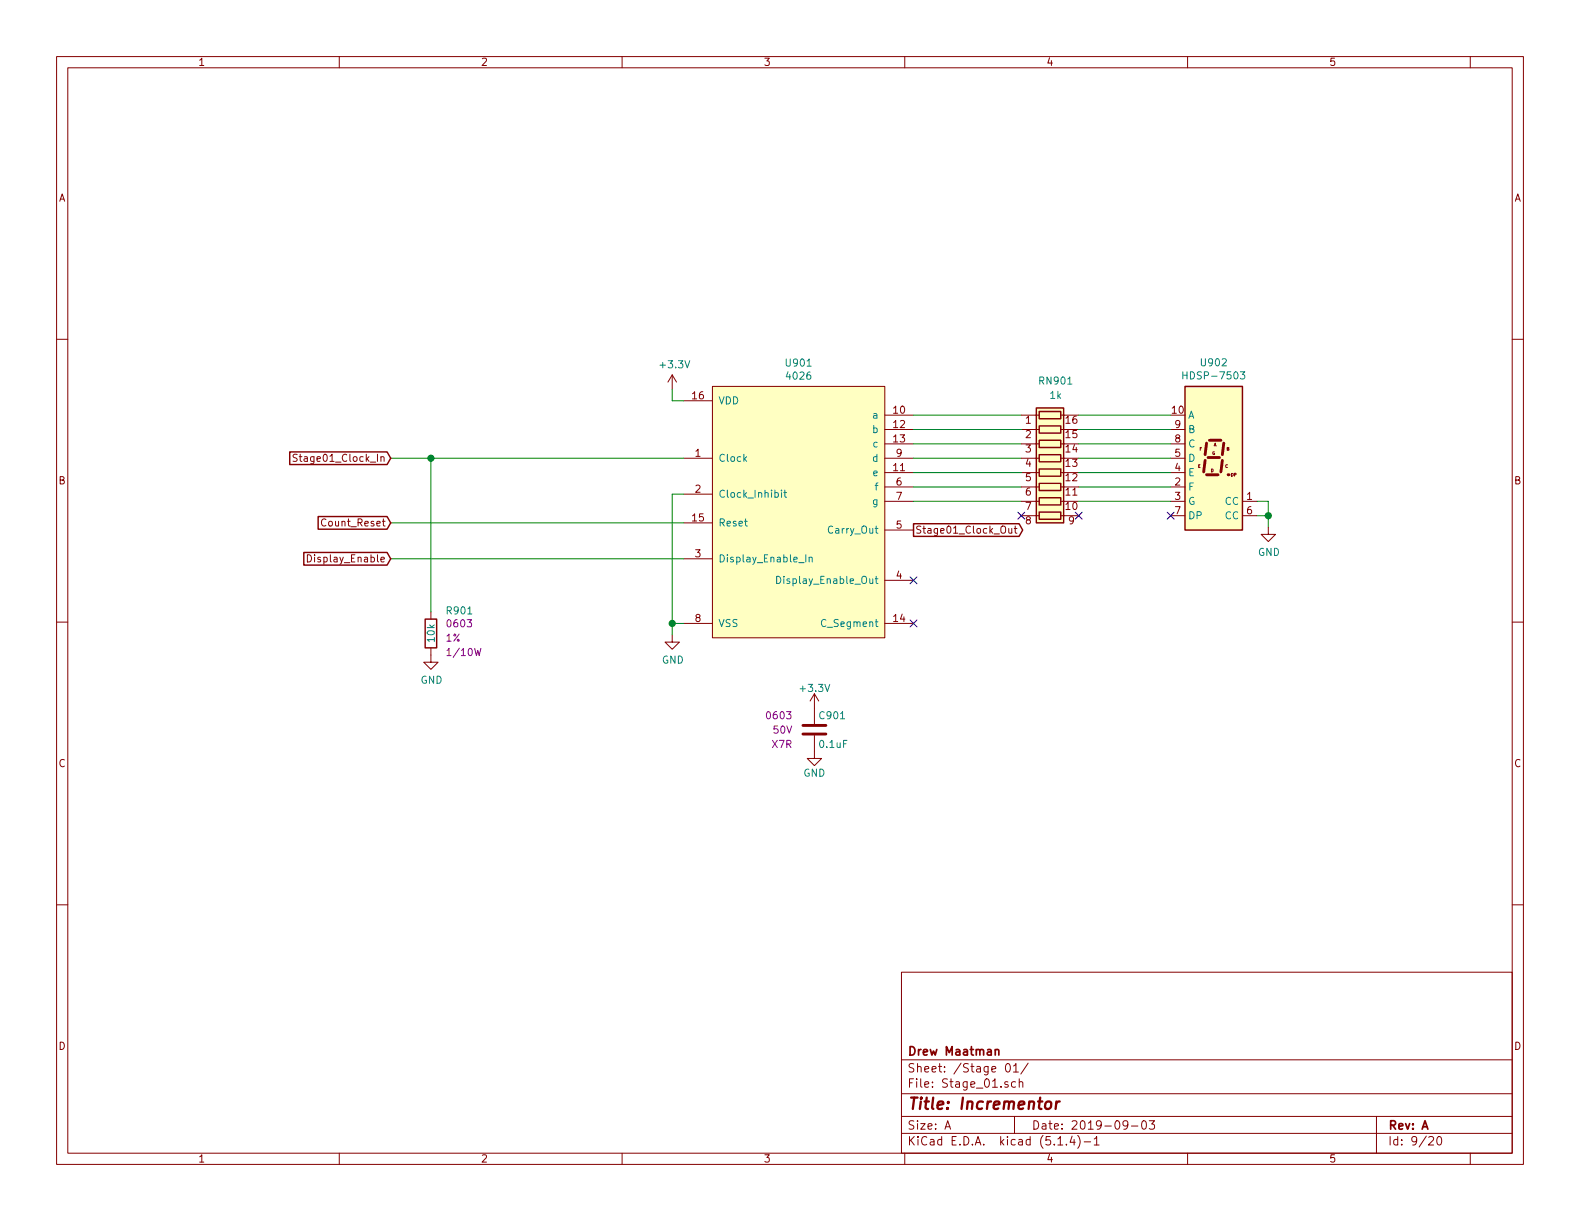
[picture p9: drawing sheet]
<svg xmlns="http://www.w3.org/2000/svg" width="279mm" height="216mm" viewBox="0 0 279 216" stroke-linecap="round" stroke-linejoin="round" font-family="sans-serif">
<g fill="none" stroke="#840000" stroke-width=".18">
<path d="M10 10h259.4v195.9h-259.4zM12 12h255.4v191.9h-255.4zM60 10v2M110 10v2M160 10v2M210 10v2M260 10v2M10 60h2M267.4 60h2M118.9 66.3l-.8 1.3M118.9 66.3v2.5M118.9 66.3l.7 1.3"/>
<path d="M224.3 93.2v1.3h1.3l-1.3 1.3-1.3-1.3h1.3M10 110h2M76.2 114.6v2.5h1.3l-1.3 1.3-1.3-1.3h1.3M76.2 108.2v1.3M267.4 110h2M144 130v4.1h1.3l-1.3 1.3-1.3-1.3h1.3M144 122.7l-.7 1.3M144 122.7v5.3M144 122.7l.8 1.3M10 160h2M267.4 160h2M159.4 171.9h108v32h-108z"/>
<path d="M159.4 197.4h108M159.4 193.4h108M159.4 187.4h108M167.1 199.7l.5-1.5 .5 1.5M167.2 199.2h.8M178 188.2l.2-.1a.81 .81 0 0 1 .5 .6 .81 .81 0 0 1-.2 .8l-.2 .1a.79 .79 0 0 1-.3-1.4zM178.2 191.3h-.3l-.2 .2v.2l.5 .1v.4h-.5M179.2 188.5l.5-.4v1.5M179.2 189.6h.9M179.4 197.4v3M179.6 191.3h-.4l-.3 .2v.6l.3 .2 .4-.1M180.2 191.4l.2-.1h.4l.1 1"/>
<path d="M180.2 190.8v1.5M181.8 188l-1.3 1.9M199.4 198.8l-.1 .2a.48 .48 0 0 1-.6 0v-.7a.48 .48 0 0 1 .6-.1l.1 .1a1.19 1.19 0 0 1-.2 1.3l-.5 .1M200.1 199.1h1.1M202 198.3l.4-.1a.94 .94 0 0 1 0 1.5 .82 .82 0 0 1-.4-1.4zM203.2 198.2h1l-.5 .6 .4 .1v.6l-.2 .2-.7-.2M243.4 197.4v6.5M60 203.9v2M110 203.9v2M159.4 200.4h108M160 203.9v2M187.1 202.5h.8"/>
<path d="M188.6 202.3v.2M189.6 200.9l-.4 1.1h.9M189.9 201.5v1M190.6 200.8a1.71 1.71 0 0 1 0 2.2M191.7 201.9h1.2M193.5 201.4l.4-.4v1.5M193.5 202.5h.9M210 203.9v2M252.7 201.1l.2-.1h.3l.3 .4-.9 1.1h.9M254.3 201h.3a.94 .94 0 0 1 0 1.5 .8 .8 0 0 1-.6-.7 .8 .8 0 0 1 .3-.8zM260 203.9v2"/>
</g>
<path d="M185 194.9a.51 .51 0 0 1 .5-.2 .51 .51 0 0 1 .4 .4v.6a.56 .56 0 0 1-.6 .4 .56 .56 0 0 1-.5-.4zM186.8 194.8l-.1 1.3M187.4 194.8a.55 .55 0 0 0-.6 .3" fill="none" stroke="#840000" stroke-width=".41"/>
<path d="M176 185.7l.2-.1h.4v1M176 185.6v1" fill="none" stroke="#840000" stroke-width=".3"/>
<path d="M213.4 78.4l-.3 2M213.9 77.9h2M216.4 78.4l-.2 2M213.1 81.4l-.2 2M213.4 83.9h2M213.6 80.9h2M216.2 81.4l-.3 2M142 129.8h4M142 128.3h4" fill="none" stroke="#840000" stroke-width=".51"/>
<path d="M209.5 68.3h10.2v25.4h-10.2zM75.2 109.5h2v5.1h-2z" fill="none" stroke="#840000" stroke-width=".25"/>
<path d="M209.5 68.3h10.2v25.4h-10.2z" fill="#ffffc2" stroke="#ffffc2" stroke-width=".18"/>
<circle cx="217.2" cy="83.9" r=".25" fill="#840000"/>
<g fill="none" stroke="#840000" stroke-width=".18">
<path d="M120.9 70.9h5.1M126 68.3h30.5v44.5h-30.5zM156.5 78.5h5M156.5 75.9h5M156.5 73.4h5M180.6 78.5h3.2M180.6 75.9h3.2M180.6 73.4h3.2M187.6 78.5h.6M187.6 75.9h.6M187.6 73.4h.6M207 78.5h2.5"/>
<path d="M207 75.9h2.5M52.6 80.4l-.5-.1-.2 .1-.1 .3 .1 .2 .5 .2 .2 .3-.3 .2-.5-.1M54.4 98.1a.64 .64 0 0 1 .7 .6 .64 .64 0 0 1-.7 .7zM57.6 91.9a.6 .6 0 0 0-.8 .4 .6 .6 0 0 0 .6 .7l.2-.1M120.9 81h5.1M120.9 92.5h5.1M120.9 87.4h5.1M120.9 98.8h5.1M156.5 88.6h5M156.5 86.1h5M156.5 83.6h5M156.5 81h5"/>
<path d="M156.5 93.7h5M178.4 93.4v.8l.3 .1 .2-.1M178.9 93.4v.9M179.3 93.4h.5M179.5 93v1.1l.3 .2M180.6 88.6h3.2M180.6 86.1h3.2M180.6 83.6h3.2M180.6 81h3.2M180.6 91.2h3.2M187.6 88.6h.6M187.6 86.1h.6"/>
<path d="M187.6 83.6h.6M187.6 81h.6M187.6 91.2h3.2M207 88.6h2.5M207 86.1h2.5M207 83.6h2.5M207 81h2.5M207 91.2h2.5M219.7 88.6h2.5M219.7 91.2h2.5M118.9 112.3v1.2h1.2l-1.2 1.3-1.3-1.3h1.3M120.9 110.2h5.1"/>
<path d="M156.5 110.2h5M156.5 102.6h5"/>
</g>
<g fill="none" stroke="#008484" stroke-width=".18">
<path d="M209.2 65.7v1.3M209.2 66.3h.7M219.3 65.7h.8l-.4 .5 .4 .1v.6l-.2 .1-.6-.1M138.2 86.7v.1M138.2 87.1v.8M138.6 87.1h.5M138.8 86.7v1.1l.3 .1M142.5 98.1v1.3M143.1 98.7l.2-.2 .3 .1v.8M143.1 98.5v.9M137.3 101.9a.64 .64 0 0 1 .8 .6 .64 .64 0 0 1-.8 .7zM154.8 102.3h.4"/>
<path d="M154.9 101.9v1.1l.3 .2"/>
</g>
<g fill="#ffffc2" stroke="#ffffc2" stroke-width=".18">
<path d="M183.3 72.1h4.8v20.4h-4.8z"/>
<path d="M126 68.3h30.5v44.5h-30.5z"/>
</g>
<g fill="none" stroke="#840000" stroke-width=".25">
<path d="M51.2 79.9h17.3l.6 1.1-.6 1.1h-17.3zM183.3 72.1h4.8v20.4h-4.8zM183.8 72.8h3.8v1.2h-3.8zM183.8 75.3h3.8v1.3h-3.8zM183.8 77.9h3.8v1.2h-3.8zM53.7 97.7h14.8l.6 1.1-.6 1.1h-14.8zM56.3 91.3h12.2l.6 1.2-.6 1.1h-12.2zM161.5 92.6h18.7l.6 1.1-.6 1.1h-18.7zM183.8 80.4h3.8v1.3h-3.8zM183.8 82.9h3.8v1.3h-3.8zM183.8 85.5h3.8v1.2h-3.8zM183.8 88h3.8v1.3h-3.8z"/>
<path d="M183.8 90.6h3.8v1.2h-3.8z"/>
</g>
<g fill="none" stroke="#008400" stroke-width=".18">
<path d="M118.9 68.8v2.1h2M161.5 73.4h19.1M161.5 75.9h19.1M161.5 78.5h19.1M190.8 73.4h16.2M190.8 75.9h16.2M190.8 78.5h16.2M69.1 81h51.8M69.1 92.5h51.8M69.1 98.8h51.8M76.2 81v27.2M120.9 87.4h-2v24.9"/>
<path d="M161.5 88.6h19.1M161.5 81h19.1M161.5 86.1h19.1M161.5 83.6h19.1M190.8 88.6h16.2M190.8 81h16.2M190.8 86.1h16.2M190.8 83.6h16.2M222.2 88.6h2.1v4.6M222.2 91.2h2.1M118.9 110.2h2"/>
</g>
<g fill="#008400" stroke="#008400" stroke-width=".25">
<circle cx="76.2" cy="81" r=".51"/>
<circle cx="118.9" cy="110.2" r=".51"/>
<circle cx="224.3" cy="91.2" r=".51"/>
</g>
<path d="M180 90.6l1.2 1.2M181.2 90.6l-1.2 1.2M190.1 90.6l1.3 1.2M191.4 90.6l-1.3 1.2M206.4 90.6l1.2 1.2M207.6 90.6l-1.2 1.2M160.9 109.6l1.3 1.2M160.9 102l1.3 1.2M162.2 109.6l-1.3 1.2M162.2 102l-1.3 1.2" fill="none" stroke="#000084" stroke-width=".18"/>
<text font-size="2.8" fill="#840000" x="160.4" y="196.2">Title: Incrementor</text>
<g font-size="2.1" fill="#840000">
<text x="160.4" y="189.6">Sheet: /Stage 01/</text>
<text x="160.4" y="186.6">Drew Maatman</text>
<text x="160.4" y="192.3">File: Stage_01.sch</text>
<text x="160.4" y="202.5">KiCad E.D.A. kicad (5.1.4)-1</text>
<text x="160.4" y="199.7">Size: A</text>
<text x="182.4" y="199.7">Date: 2019-09-03</text>
<text x="245.4" y="199.7">Rev: A</text>
<text x="245.4" y="202.5">Id: 9/20</text>
</g>
<g font-size="1.8" fill="#840000">
<text x="35" y="11.6">1</text>
<text x="85" y="11.6">2</text>
<text x="135" y="11.6">3</text>
<text x="185" y="11.6">4</text>
<text x="235" y="11.6">5</text>
<text x="10.4" y="35.6">A</text>
<text x="267.8" y="35.6">A</text>
<text x="122.5" y="70.6">16</text>
<text x="158" y="73.2">10</text>
<text x="158" y="75.7">12</text>
<text x="181.4" y="74.9">1</text>
<text x="181.4" y="77.5">2</text>
<text x="188.5" y="77.5">15</text>
<text x="188.5" y="74.9">16</text>
<text x="207.3" y="73.2">10</text>
<text x="207.8" y="75.7">9</text>
<text x="53.2" y="81.7">Stage01_Clock_In</text>
<text x="123" y="80.8">1</text>
<text x="158" y="83.3">11</text>
<text x="158" y="78.2">13</text>
<text x="158.5" y="80.8">9</text>
<text x="181.4" y="80">3</text>
<text x="181.4" y="82.5">4</text>
<text x="188.5" y="82.5">13</text>
<text x="188.5" y="80">14</text>
<text x="207.8" y="83.3">4</text>
<text x="207.8" y="80.8">5</text>
<text x="207.8" y="78.2">8</text>
<text x="10.4" y="85.6">B</text>
<text x="123" y="87.1">2</text>
<text x="158.5" y="85.9">6</text>
<text x="158.5" y="88.4">7</text>
<text x="181.4" y="85.1">5</text>
<text x="181.4" y="87.6">6</text>
<text x="188.5" y="87.6">11</text>
<text x="188.5" y="85.1">12</text>
<text x="207.8" y="85.9">2</text>
<text x="207.8" y="88.4">3</text>
<text x="220.5" y="88.4">1</text>
<text x="267.8" y="85.6">B</text>
<text x="57.4" y="93.1">Count_Reset</text>
<text x="122.5" y="92.2">15</text>
<text x="158.5" y="93.5">5</text>
<text x="161.8" y="94.4">Stage01_Clock_Out</text>
<text x="181.4" y="90.2">7</text>
<text x="181.4" y="92.7">8</text>
<text x="188.5" y="90.2">10</text>
<text x="189" y="92.7">9</text>
<text x="207.8" y="90.9">7</text>
<text x="220.5" y="90.9">6</text>
<text x="55.2" y="99.4">Display_Enable</text>
<text x="123" y="98.6">3</text>
<text x="158.5" y="102.4">4</text>
<text x="123" y="110">8</text>
<text x="158" y="110">14</text>
<text x="10.4" y="135.6">C</text>
<text x="267.8" y="135.6">C</text>
<text x="10.4" y="185.6">D</text>
<text x="267.8" y="185.6">D</text>
<text x="35" y="205.5">1</text>
<text x="85" y="205.5">2</text>
<text x="135" y="205.5">3</text>
<text x="185" y="205.5">4</text>
<text x="235" y="205.5">5</text>
</g>
<g font-size="1.8" fill="#008484">
<text x="116.9" y="65.1">+3.3V</text>
<text x="139.1" y="64.8">U901</text>
<text x="212.5" y="64.8">U902</text>
<text x="127" y="71.5">VDD</text>
<text x="139.3" y="67.1">4026</text>
<text x="183.9" y="68">RN901</text>
<text x="185.7" y="70.5">1k</text>
<text x="209.9" y="67.1">HDSP-7503</text>
<text x="154.4" y="76.6">b</text>
<text x="154.5" y="74">a</text>
<text x="210.1" y="74">A</text>
<text x="210.1" y="76.6">B</text>
<text x="127" y="81.7">Clock</text>
<text x="154.4" y="81.7">d</text>
<text x="154.5" y="79.1">c</text>
<text x="210.1" y="81.7">D</text>
<text x="210.1" y="79.1">C</text>
<text x="127" y="88">Clock_Inhibit</text>
<text x="154.4" y="89.3">g</text>
<text x="154.5" y="84.2">e</text>
<text x="154.9" y="86.7">f</text>
<text x="210.1" y="86.7">F</text>
<text x="210.1" y="89.3">G</text>
<text x="210.1" y="84.2">E</text>
<text x="216.6" y="89.3">CC</text>
<text x="127" y="93.1">Reset</text>
<text x="146.8" y="94.4">Carry_Out</text>
<text x="210.1" y="91.8">DP</text>
<text x="216.6" y="91.8">CC</text>
<text x="127" y="99.4">Display_Enable_In</text>
<text x="222.5" y="98.3">GND</text>
<text x="138.4" y="103.3">Display_Enable_Out</text>
<text x="76.9" y="113.5" transform="rotate(-90 76.9 113.5)">10k</text>
<text x="79.1" y="108.6">R901</text>
<text x="127" y="110.9">VSS</text>
<text x="145.7" y="110.9">C_Segment</text>
<text x="117" y="117.3">GND</text>
<text x="74.4" y="120.9">GND</text>
<text x="141.7" y="122.4">+3.3V</text>
<text x="145.1" y="127.2">C901</text>
<text x="142.1" y="137.3">GND</text>
<text x="145" y="132.3">0.1uF</text>
</g>
<g font-size="1.8" fill="#840084">
<text x="78.9" y="113.5">1%</text>
<text x="79.3" y="110.9">0603</text>
<text x="79.5" y="116">1/10W</text>
<text x="135.8" y="127.2">0603</text>
<text x="136.8" y="129.7">50V</text>
<text x="136.6" y="132.3">X7R</text>
</g>
<g font-size=".7" fill="#840000">
<text x="211.9" y="82.7">E</text>
<text x="212.1" y="79.7">F</text>
<text x="214.1" y="83.5">D</text>
<text x="214.4" y="80.4">G</text>
<text x="214.6" y="78.9">A</text>
<text x="216.7" y="82.7">C</text>
<text x="216.9" y="79.7">B</text>
<text x="217.7" y="84.2">DP</text>
</g>
</svg>
